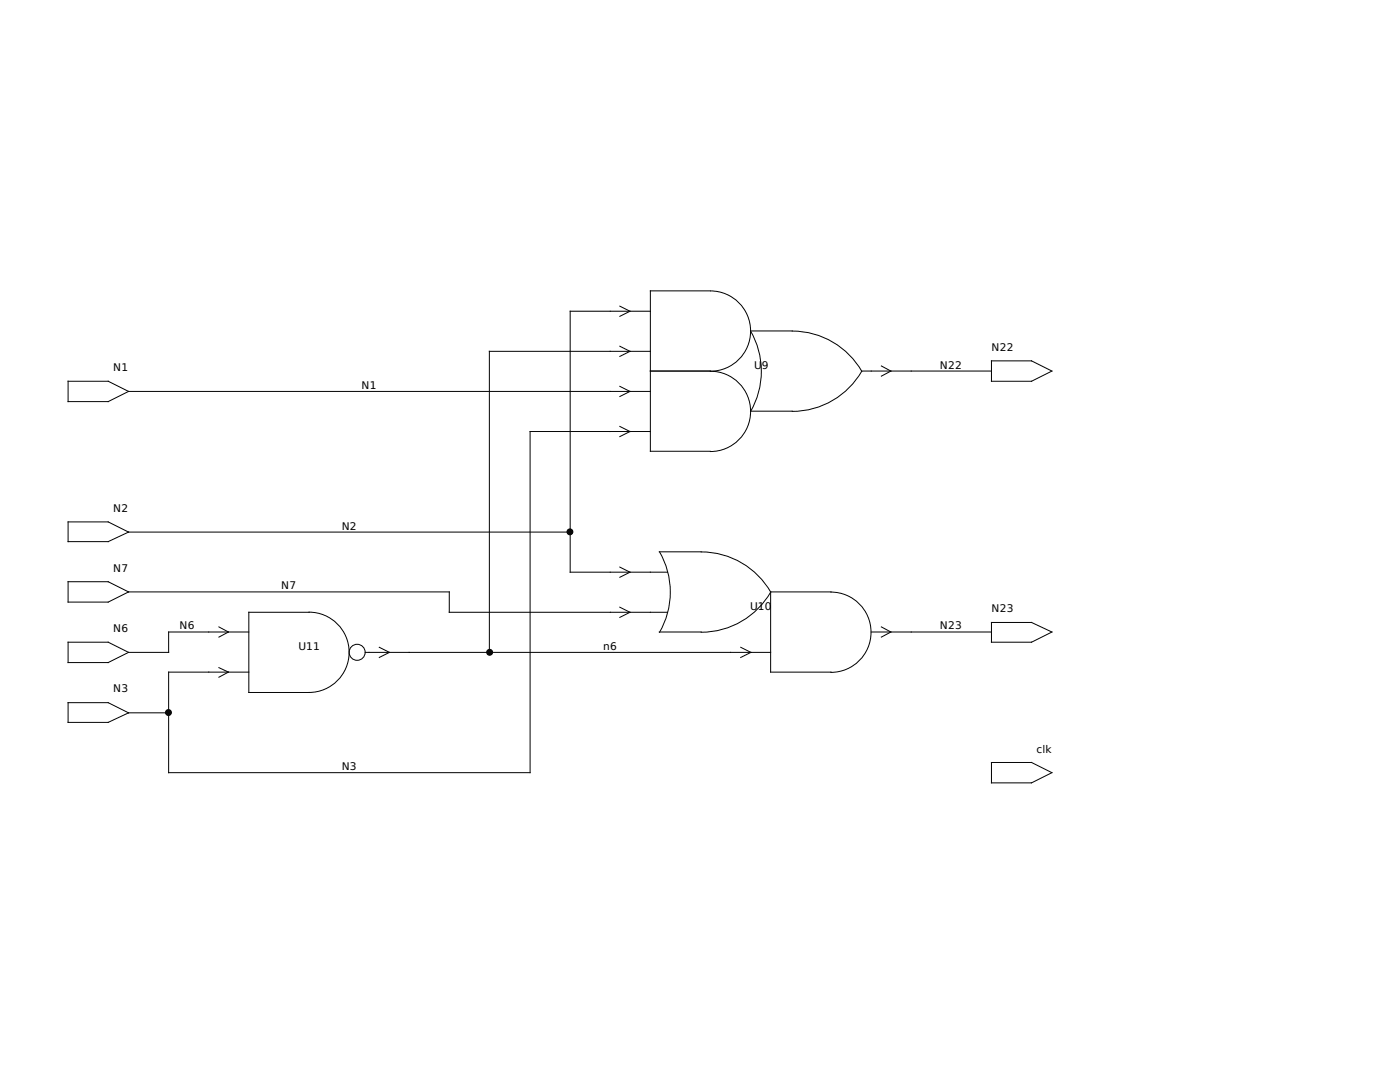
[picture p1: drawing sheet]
<svg xmlns="http://www.w3.org/2000/svg" width="279mm" height="216mm" viewBox="0 0 279 216" stroke-linecap="round" stroke-linejoin="round" font-family="sans-serif">
<g fill="none" stroke="#000" stroke-width=".2">
<path d="M141.7 58h-11.9v32h11.9M141.8 58a8 8 0 0 1 8 8.1 8 8 0 0 1-8 8 8 8 0 0 1 8 8 8 8 0 0 1-8 8M13.6 76.1h8l4.1 2-4.1 2h-8zM25.7 78.1h104.1M123.7 69.1l2 1-2 1M123.7 61.1l2 1-2 1M123.7 77.1l2 1-2 1M129.8 74h11.9M129.8 62.1h-16v52.1h19.4M129.8 70.1h-32.1v60.1M149.8 66.1a16 16 0 0 1 0 16M149.9 66l8.2 .1a16 16 0 0 1 13.9 8 16 16 0 0 1-13.9 8"/>
<path d="M172 74h25.9M175.9 73l1.9 1-1.9 1.1M197.9 72h8l4 2-4 2.1h-8zM123.7 85.1l2 1-2 1M129.8 86.1h-24v68.1h-72.1v-20.1h16M149.9 82h8.2M13.6 116.1h8l4.1 2-4.1 2h-8zM13.6 104.1h8l4.1 2.1-4.1 1.9h-8zM25.7 118.1h64v4.1h43.5M25.7 106.2h88.1M123.7 113.2l2 1-2 1M131.6 110.1h8.3a16 16 0 0 1 13.9 8 16 16 0 0 1-13.9 8.1l-8.3-.1"/>
<path d="M131.6 110.1a16 16 0 0 1 0 16.1M165.8 118.1a8 8 0 0 1 8 8.1 8 8 0 0 1-8 8M165.9 118.1h-12.1v16h12.1M13.6 128.1h8l4.1 2.1-4.1 2h-8zM43.7 133.2l1.9 .9-1.9 1M43.7 125.1l1.9 1-1.9 1M49.7 126.1h-16v4.1h-8M61.7 122.1a8 8 0 0 1 8 8.1 8 8 0 0 1-8 8M61.7 122.2h-12v16h12M72.9 130.2h80.9M75.7 129.2l2 1-2 1M123.7 121.2l2 1-2 1"/>
<path d="M147.8 129.2l2.1 1-2.1 1M173.9 126.1h24M175.9 125.1l1.9 1-1.9 1M197.9 124.2h8l4 1.9-4 2h-8zM13.6 140.2h8l4.1 2-4.1 1.9h-8zM25.7 142.2h8M197.9 152.1h8l4 2.1-4 2h-8z"/>
<circle cx="71.3" cy="130.2" r="1.6"/>
</g>
<g fill="#000" stroke="#000" stroke-width=".2">
<circle cx="113.7" cy="106.1" r=".59"/>
<circle cx="97.7" cy="130.2" r=".59"/>
<circle cx="33.6" cy="142.2" r=".59"/>
</g>
<g font-size="2.1">
<text x="197.9" y="70.1">N22</text>
<text x="22.6" y="74">N1</text>
<text x="72.1" y="77.6">N1</text>
<text x="150.5" y="73.5">U9</text>
<text x="187.6" y="73.5">N22</text>
<text x="22.6" y="102.1">N2</text>
<text x="68.2" y="105.7">N2</text>
<text x="22.6" y="114.2">N7</text>
<text x="56.1" y="117.6">N7</text>
<text x="35.8" y="125.6">N6</text>
<text x="149.7" y="121.7">U10</text>
<text x="187.6" y="125.6">N23</text>
<text x="197.9" y="122.2">N23</text>
<text x="22.6" y="126.1">N6</text>
<text x="59.6" y="129.7">U11</text>
<text x="120.4" y="129.7">n6</text>
<text x="22.6" y="138.2">N3</text>
<text x="68.2" y="153.7">N3</text>
<text x="206.9" y="150.2">clk</text>
</g>
</svg>
